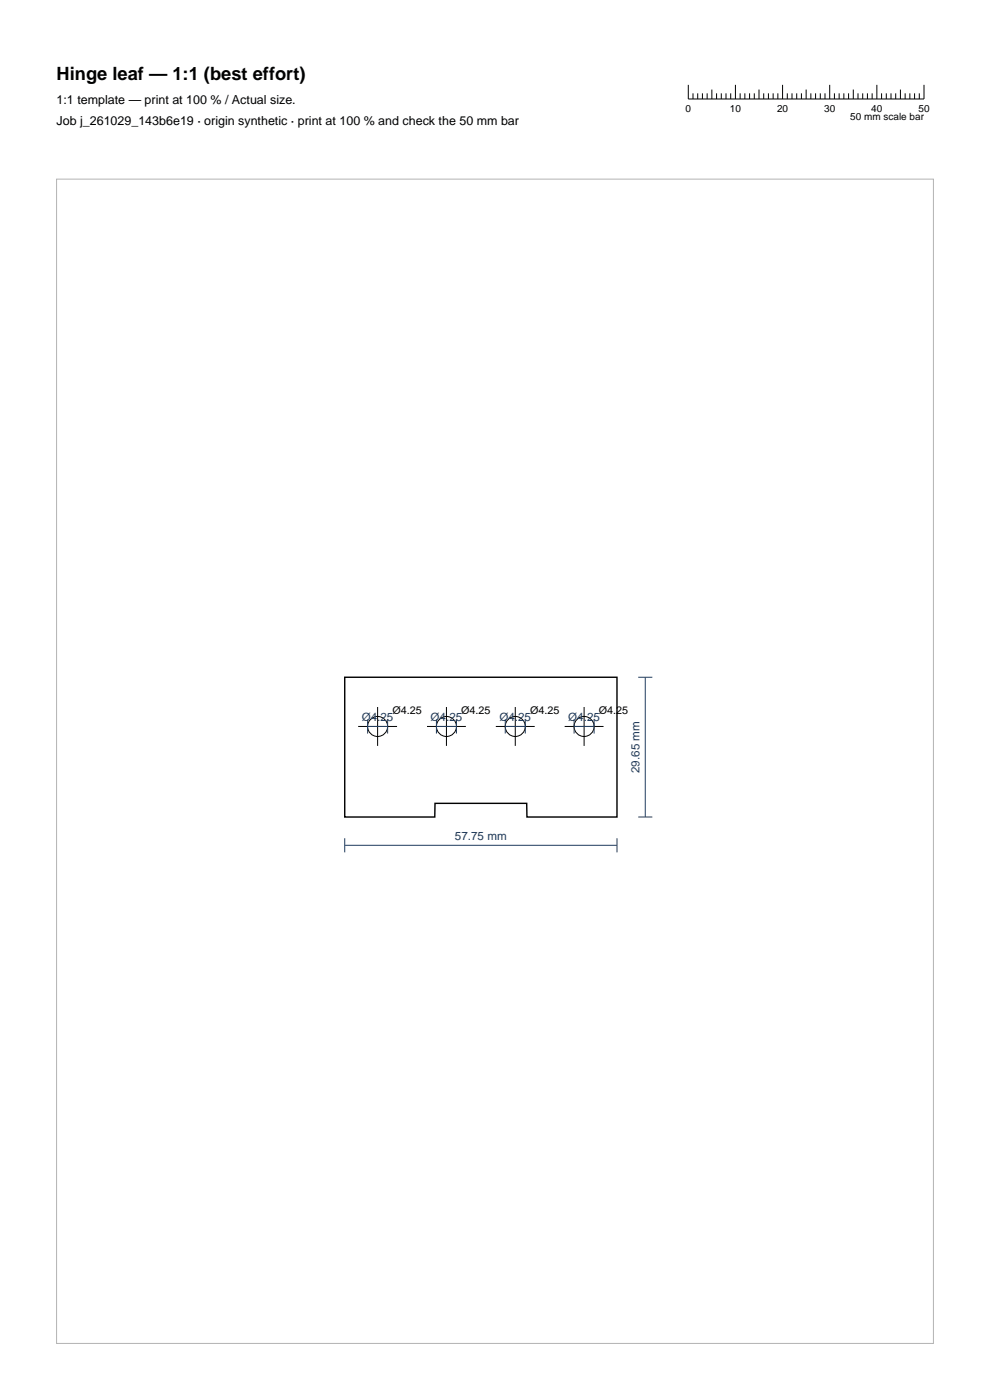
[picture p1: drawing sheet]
<svg xmlns="http://www.w3.org/2000/svg" width="210mm" height="297mm" viewBox="0 0 210 297" stroke-linecap="round" stroke-linejoin="round" font-family="sans-serif">
<g fill="none" stroke="#000" stroke-width=".21">
<path d="M146 18v3h50v-3M147 19.8v1.2M148 19.8v1.2M149 19.8v1.2M150 19.8v1.2M151 19v2M152 19.8v1.2M153 19.8v1.2M154 19.8v1.2M155 19.8v1.2M156 18v3M157 19.8v1.2"/>
<path d="M158 19.8v1.2M159 19.8v1.2M160 19.8v1.2M161 19v2M162 19.8v1.2M163 19.8v1.2M164 19.8v1.2M165 19.8v1.2M166 18v3M167 19.8v1.2M168 19.8v1.2M169 19.8v1.2"/>
<path d="M170 19.8v1.2M171 19v2M172 19.8v1.2M173 19.8v1.2M174 19.8v1.2M175 19.8v1.2M176 18v3M177 19.8v1.2M178 19.8v1.2M179 19.8v1.2M180 19.8v1.2M181 19v2"/>
<path d="M182 19.8v1.2M183 19.8v1.2M184 19.8v1.2M185 19.8v1.2M186 18v3M187 19.8v1.2M188 19.8v1.2M189 19.8v1.2M190 19.8v1.2M191 19v2M192 19.8v1.2M193 19.8v1.2"/>
<path d="M194 19.8v1.2M195 19.8v1.2M76 154.1h8.2M80.1 150v8.2M90.6 154.1h8.2M94.7 150v8.2M105.2 154.1h8.2M109.3 150v8.2M119.8 154.1h8.2M123.9 150v8.2"/>
<circle cx="80.1" cy="154.1" r="2.13"/>
<circle cx="94.7" cy="154.1" r="2.13"/>
<circle cx="109.3" cy="154.1" r="2.13"/>
<circle cx="123.9" cy="154.1" r="2.13"/>
</g>
<path d="M73.1 143.7h57.8v29.6h-19.1l-.1-2.9h-19.4l-.1 2.9h-19.1z" fill="none" stroke="#000" stroke-width=".3"/>
<g fill="none" stroke="#1f3b5e" stroke-width=".21">
<path d="M78 154.1h4.2M78 152.6v3M82.2 152.6v3M92.6 154.1h4.2M92.6 152.6v3M96.8 152.6v3M107.2 154.1h4.2M107.2 152.6v3M111.4 152.6v3M121.8 154.1h4.2M121.8 152.6v3M126 152.6v3"/>
<path d="M135.4 143.7h3M136.9 143.7v29.6M73.1 179.3h57.8M73.1 177.8v3M130.9 177.8v3M135.4 173.3h3"/>
</g>
<path d="M12 38h186v247h-186z" fill="none" stroke="#b3b3b3" stroke-width=".21"/>
<text font-size="3.9" x="12" y="17">Hinge leaf — 1:1 (best effort)</text>
<g font-size="2.6">
<text x="12" y="22">1:1 template — print at 100 % / Actual size.</text>
<text x="12" y="26.5">Job j_261029_143b6e19 · origin synthetic · print at 100 % and check the 50 mm bar</text>
</g>
<g font-size="2.5" fill="#1f3b5e">
<text x="76.7" y="152.9">Ø4.25</text>
<text x="91.3" y="152.9">Ø4.25</text>
<text x="105.9" y="152.9">Ø4.25</text>
<text x="120.5" y="152.9">Ø4.25</text>
<text x="135.7" y="164" transform="rotate(-90 135.7 164)">29.65 mm</text>
<text x="96.5" y="178.1">57.75 mm</text>
</g>
<g font-size="2.3">
<text x="83.2" y="151.5">Ø4.25</text>
<text x="97.8" y="151.5">Ø4.25</text>
<text x="112.4" y="151.5">Ø4.25</text>
<text x="127" y="151.5">Ø4.25</text>
</g>
<g font-size="2.1">
<text x="145.4" y="23.8">0</text>
<text x="154.8" y="23.8">10</text>
<text x="164.8" y="23.8">20</text>
<text x="174.8" y="23.8">30</text>
<text x="184.8" y="23.8">40</text>
<text x="194.8" y="23.8">50</text>
<text x="180.4" y="25.5">50 mm scale bar</text>
</g>
</svg>
